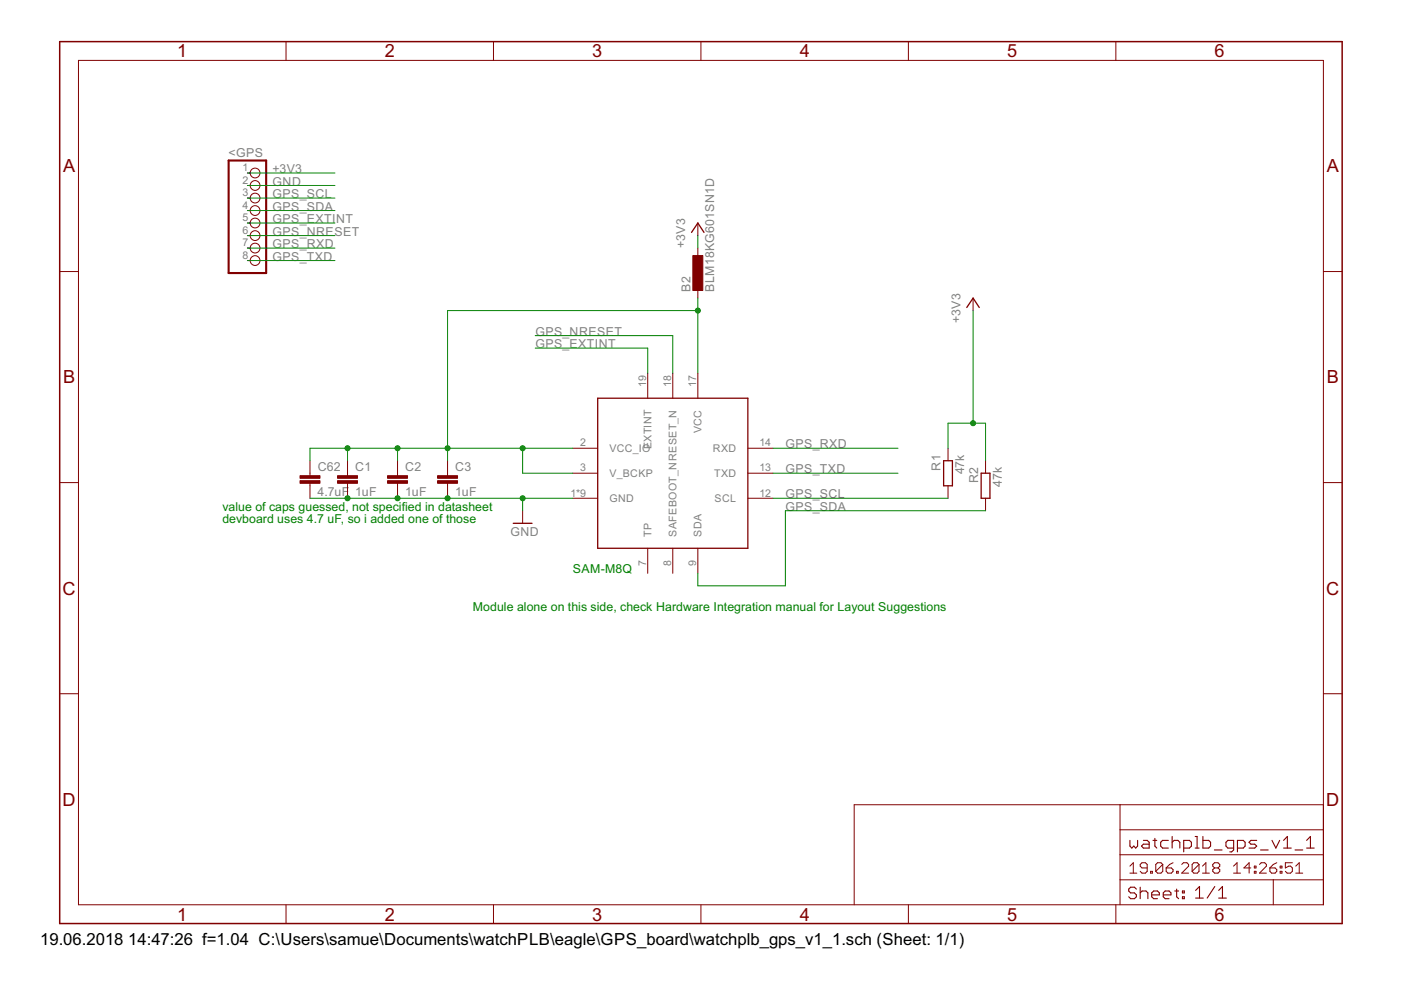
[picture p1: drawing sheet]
<svg xmlns="http://www.w3.org/2000/svg" width="297mm" height="210mm" viewBox="0 0 297 210" stroke-linecap="round" stroke-linejoin="round" font-family="sans-serif">
<path d="M146.6 49.3l1.4-2 1.3 2M205 65.2l1.3-2 1.3 2M126.7 84.4h31.9v31.8h-31.9zM200.1 97.7h1.8v5.3h-1.8zM108.8 111h4M208 100.3h1.9v5.3h-1.9z" fill="none" stroke="#800000" stroke-width=".28"/>
<g fill="none" stroke="#800000" stroke-width=".21">
<path d="M16.6 12.8h264v179h-264zM60.6 8.8v4M104.6 8.8v4M148.6 8.8v4M192.6 8.8v4M236.6 8.8v4M52.5 36.7h.5M52.5 39.3h.5M12.7 57.6h3.9M52.5 42h.5M52.5 44.6h.5M52.5 47.3h.5"/>
<path d="M52.5 50h.5M52.5 52.6h.5M52.5 55.2h.5M148 47.3v2.7M148 52.6v2.6M280.6 57.6h4M137.3 79.1v5.3M142.6 79.1v5.3M148 60.6v2.6M148 79.1v5.3M206.3 63.2v2.6M65.7 97.7v3.2"/>
<path d="M73.7 97.7v3.2M84.3 97.7v3.2M94.9 97.7v3.2M121.4 95h5.3M158.6 95h5.3M201 95v2.7M209 97.7v2.6M12.7 102.3h3.9M65.7 102.5v3.1M73.7 102.5v3.1M84.3 102.5v3.1M94.9 102.5v3.1"/>
<path d="M110.8 108.3v2.7M121.4 100.3h5.3M121.4 105.6h5.3M137.3 116.2v5.4M142.6 116.2v5.4M148 116.2v5.4M158.6 100.3h5.3M158.6 105.6h5.3M201 103v2.6M209 105.6v2.7M280.6 102.3h4M12.7 147.1h3.9"/>
<path d="M280.6 147.1h4M237.5 170.6v21.2M237.5 175.9h43.1M280.6 170.6h-99.5v21.2M60.6 191.8v4M104.6 191.8v4M148.6 191.8v4M192.6 191.8v4M236.6 191.8v4M237.5 186.5h43.1M237.5 181.2h43.1M239.6 183.6l.7-.7v2.2"/>
<path d="M239.6 185.1h1.4M243.2 184h-1.1l-.4-.4v-.3l.4-.4h.7l.4 .4v1.4l-.4 .4h-.7l-.4-.4M243.9 184.7h.4v.4h-.4zM246.5 183.3v1.4l-.4 .4h-.7l-.4-.4M246.5 183.3l-.4-.4h-.7l-.4 .4v1.4M246.5 183.3l-1.5 1.4M247.2 184h1.1l.4 .4v.3l-.4 .4h-.7l-.4-.4zM248.7 182.9l-.7 .4-.8 .7M249.4 184.7h.4v.4h-.4zM250.5 183.3l.4-.4h.8l.3 .4v.3l-1.5 1.5h1.5M254.2 183.3v1.4l-.3 .4h-.8l-.3-.4M254.2 183.3l-.3-.4h-.8l-.3 .4v1.4"/>
<path d="M254.2 183.3l-1.4 1.4M255 185.1h1.4M255 183.6l.7-.7v2.2M257.5 184l-.4 .4v.3l.4 .4h.7l.4-.4v-.3l-.4-.4M257.5 184l-.4-.4v-.3l.4-.4h.7l.4 .4v.3l-.4 .4M257.5 184h.7M261.5 185.1h1.5M261.5 183.6l.8-.7v2.2M265.2 184h-1.5l1.1-1.1v2.2M265.9 184.7h.4v.4h-.4zM265.9 183.6h.4v.4h-.4zM267 183.3l.4-.4h.7l.4 .4v.3l-1.5 1.5h1.5"/>
<path d="M269.2 184h1.1l.4 .4v.3l-.4 .4h-.7l-.4-.4zM270 186.5v5.3M270.7 182.9l-.7 .4-.8 .7M271.4 184.7h.4v.4h-.4zM271.4 183.6h.4v.4h-.4zM274 182.9h-1.5v1.1l.8-.4h.3l.4 .4v.7l-.4 .4h-.7l-.4-.4M274.7 185.1h1.5M274.7 183.6l.8-.7v2.2"/>
<circle cx="54.1" cy="39.3" r="1.04"/>
<circle cx="54.1" cy="36.7" r="1.04"/>
<circle cx="54.1" cy="44.6" r="1.04"/>
<circle cx="54.1" cy="50" r="1.04"/>
<circle cx="54.1" cy="55.2" r="1.04"/>
<circle cx="54.1" cy="47.3" r="1.04"/>
<circle cx="54.1" cy="52.6" r="1.04"/>
<circle cx="54.1" cy="42" r="1.04"/>
</g>
<g fill="#800000" stroke="#800000" stroke-width=".21">
<path d="M71.6 101.9h4.2v.6h-4.2z"/>
<path d="M71.6 100.9h4.2v.5h-4.2z"/>
<path d="M82.2 101.9h4.2v.6h-4.2z"/>
<path d="M82.2 100.9h4.2v.5h-4.2z"/>
<path d="M92.8 101.9h4.2v.6h-4.2z"/>
<path d="M92.8 100.9h4.2v.5h-4.2z"/>
<path d="M146.9 54.2h2.1v7.4h-2.1z"/>
<path d="M63.6 101.9h4.2v.6h-4.2z"/>
<path d="M63.6 100.9h4.2v.5h-4.2z"/>
</g>
<g fill="none" stroke="#800000" stroke-width=".23">
<path d="M239.6 178.2v1.2l.4 .4 .4-.4 .4 .4 .4-.4v-1.2M242.4 178.2h.8l.4 .4v1.2h-1.2l-.4-.4 .4-.4h1.2M244.5 178.2h.8M244.9 177.8v1.6l.4 .4M247.7 178.2h-1.2l-.4 .4v.8l.4 .4h1.2M248.5 178.6l.4-.4h.8l.4 .4v1.2M248.5 177.4v2.4M251 179.8h1.2l.4-.4v-.8l-.4-.4h-1.2v2.4M253.4 179.8h.8M253.4 177.4h.4v2.4M255 177.4v2.4h1.3l.4-.4v-.8l-.4-.4h-1.3M261.6 179.8h-1.3l-.4-.4v-.8l.4-.4h1.3v2l-.5 .4h-.4"/>
<path d="M262.4 179.8h1.2l.4-.4v-.8l-.4-.4h-1.2v2.4M266.4 178.2h-1.2l-.4 .4 .4 .4h.8l.4 .4-.4 .4h-1.2M269.7 178.2l.8 1.6 .8-1.6M272.1 179.8h1.7M272.1 178.2l.8-.8v2.4M277 179.8h1.6M277 178.2l.8-.8v2.4M240.9 188.5l-.4-.4h-.8l-.4 .4v.4l.4 .4h.8l.4 .4v.4l-.4 .4h-.8l-.4-.4M241.7 188.1v2.4M241.7 189.3l.4-.4h.9l.4 .4v1.2M244.2 189.7h1.6v-.4l-.4-.4h-.8l-.4 .4v.8l.4 .4h.8M246.6 189.7h1.7v-.4l-.4-.4h-.9l-.4 .4v.8l.4 .4h.9"/>
<path d="M249.1 188.9h.8M249.5 188.5v1.6l.4 .4M250.7 188.9h.4v.4h-.4zM250.7 190.1h.4v.4h-.4zM253.5 188.8l.8-.8v2.4M253.5 190.4h1.6M257.5 180.2h1.6M257.6 188l-1.7 2.4M258.4 190.4h1.6M258.4 188.8l.8-.8v2.4M267.3 180.2h1.6M274.6 180.2h1.6"/>
</g>
<path d="M12.7 8.8h271.9v187h-271.9z" fill="none" stroke="#800000" stroke-width=".32"/>
<path d="M48.5 34h7.9v23.9h-7.9z" fill="none" stroke="#800000" stroke-width=".44"/>
<g fill="none" stroke="#008000" stroke-width=".21">
<path d="M52.5 36.7h18.5M52.5 39.3h18.5M52.5 52.6h18.5M52.5 55.2h18.5M52.5 42h18.5M52.5 44.6h18.5M52.5 47.3h18.5M52.5 50h18.5M148 50v2.6M113.5 73.8h23.8v5.3M113.5 71.2h29.1v7.9M148 63.2v15.9"/>
<path d="M148 65.8h-53.1v31.9M206.3 65.8v23.9M73.7 95v2.7M84.3 95v2.7M110.8 95v5.3h10.6M121.4 95h-55.7v2.7M163.9 95h26.5M201 95v-5.3h8v8M65.7 105.6h55.7M110.8 105.6v2.7M163.9 100.3h26.5M163.9 105.6h37.1"/>
<path d="M209 108.3h-42.5v15.9h-18.5v-2.6"/>
</g>
<g fill="#008000" stroke="#008000" stroke-width=".21">
<circle cx="206.3" cy="89.7" r=".53"/>
<circle cx="110.8" cy="105.6" r=".53"/>
<circle cx="94.9" cy="105.6" r=".53"/>
<circle cx="84.3" cy="105.6" r=".53"/>
<circle cx="73.7" cy="105.6" r=".53"/>
<circle cx="110.8" cy="95" r=".53"/>
<circle cx="94.9" cy="95" r=".53"/>
<circle cx="84.3" cy="95" r=".53"/>
<circle cx="148" cy="65.8" r=".53"/>
<circle cx="73.7" cy="95" r=".53"/>
</g>
<g font-size="4.3" fill="#800000">
<text x="37.6" y="12.2">1</text>
<text x="81.6" y="12.2">2</text>
<text x="125.6" y="12.2">3</text>
<text x="169.5" y="12.2">4</text>
<text x="213.5" y="12.2">5</text>
<text x="257.5" y="12.2">6</text>
<text x="13.4" y="36.5">A</text>
<text x="281.3" y="36.5">A</text>
<text x="13.4" y="81.3">B</text>
<text x="281.3" y="81.3">B</text>
<text x="13.3" y="126.1">C</text>
<text x="281.2" y="126.1">C</text>
<text x="13.3" y="170.8">D</text>
<text x="281.2" y="170.8">D</text>
<text x="37.6" y="195.2">1</text>
<text x="81.6" y="195.2">2</text>
<text x="125.6" y="195.2">3</text>
<text x="169.5" y="195.2">4</text>
<text x="213.5" y="195.2">5</text>
<text x="257.5" y="195.2">6</text>
</g>
<g font-size="4">
<text x="8.5" y="200.4">19.06.2018</text>
<text x="27.2" y="200.4">14:47:26 f=1.04 C:\Users\samue\Documents\watchPLB\eagle\GPS_board\watchplb_gps_v1_1.sch (Sheet: 1/1)</text>
</g>
<g font-size="2.9" fill="#808080">
<text x="48.5" y="33.4">&lt;GPS</text>
<text x="57.8" y="36.7">+3V3</text>
<text x="57.8" y="42">GPS_SCL</text>
<text x="57.8" y="39.3">GND</text>
<text x="57.8" y="44.6">GPS_SDA</text>
<text x="57.8" y="47.3">GPS_EXTINT</text>
<text x="57.8" y="52.6">GPS_RXD</text>
<text x="57.8" y="49.9">GPS_NRESET</text>
<text x="145.3" y="52.6" transform="rotate(-90 145.3 52.6)">+3V3</text>
<text x="57.8" y="55.2">GPS_TXD</text>
<text x="146.4" y="61.8" transform="rotate(-90 146.4 61.8)">B2</text>
<text x="151.4" y="61.8" transform="rotate(-90 151.4 61.8)">BLM18KG601SN1D</text>
<text x="113.5" y="71.2">GPS_NRESET</text>
<text x="203.7" y="68.5" transform="rotate(-90 203.7 68.5)">+3V3</text>
<text x="113.5" y="73.8">GPS_EXTINT</text>
<text x="166.6" y="95">GPS_RXD</text>
<text x="67.4" y="99.9">C62</text>
<text x="75.3" y="99.9">C1</text>
<text x="85.9" y="99.9">C2</text>
<text x="96.5" y="99.9">C3</text>
<text x="166.6" y="100.3">GPS_TXD</text>
<text x="199.4" y="99.8" transform="rotate(-90 199.4 99.8)">R1</text>
<text x="204.4" y="100.6" transform="rotate(-90 204.4 100.6)">47k</text>
<text x="67.3" y="105.2">4.7uF</text>
<text x="75.3" y="105.2">1uF</text>
<text x="85.9" y="105.2">1uF</text>
<text x="96.5" y="105.2">1uF</text>
<text x="166.6" y="105.6">GPS_SCL</text>
<text x="207.4" y="102.4" transform="rotate(-90 207.4 102.4)">R2</text>
<text x="212.4" y="103.2" transform="rotate(-90 212.4 103.2)">47k</text>
<text x="108.2" y="113.6">GND</text>
<text x="166.6" y="108.3">GPS_SDA</text>
</g>
<g font-size="2.9" fill="#008000">
<text x="47.2" y="108.3">value of caps guessed, not specified in datasheet</text>
<text x="47.2" y="110.9">devboard uses 4.7 uF, so i added one of those</text>
<text x="121.5" y="121.6">SAM-M8Q</text>
<text x="100.2" y="129.5">Module alone on this side, check Hardware Integration manual for Layout Suggestions</text>
</g>
<g font-size="2.5" fill="#808080">
<text x="51.4" y="36.3">1</text>
<text x="51.4" y="39">2</text>
<text x="51.4" y="41.6">3</text>
<text x="51.4" y="44.3">4</text>
<text x="51.4" y="46.9">5</text>
<text x="51.4" y="49.6">6</text>
<text x="51.4" y="52.2">7</text>
<text x="51.4" y="54.9">8</text>
<text x="137" y="82" transform="rotate(-90 137 82)">19</text>
<text x="142.3" y="82" transform="rotate(-90 142.3 82)">18</text>
<text x="147.6" y="82" transform="rotate(-90 147.6 82)">17</text>
<text x="123" y="94.7">2</text>
<text x="129.2" y="95.8">VCC_IO</text>
<text x="138.1" y="95.3" transform="rotate(-90 138.1 95.3)">EXTINT</text>
<text x="148.7" y="91.8" transform="rotate(-90 148.7 91.8)">VCC</text>
<text x="151.2" y="95.8">RXD</text>
<text x="161" y="94.7">14</text>
<text x="123" y="100">3</text>
<text x="129.2" y="101.1">V_BCKP</text>
<text x="151.4" y="101.1">TXD</text>
<text x="161" y="100">13</text>
<text x="120.9" y="105.3">1*9</text>
<text x="129.2" y="106.4">GND</text>
<text x="151.5" y="106.4">SCL</text>
<text x="161" y="105.3">12</text>
<text x="138.1" y="113.8" transform="rotate(-90 138.1 113.8)">TP</text>
<text x="143.4" y="113.8" transform="rotate(-90 143.4 113.8)">SAFEBOOT_NRESET_N</text>
<text x="148.7" y="113.8" transform="rotate(-90 148.7 113.8)">SDA</text>
<text x="137" y="119.9" transform="rotate(-90 137 119.9)">7</text>
<text x="142.3" y="119.9" transform="rotate(-90 142.3 119.9)">8</text>
<text x="147.6" y="119.9" transform="rotate(-90 147.6 119.9)">9</text>
</g>
</svg>
